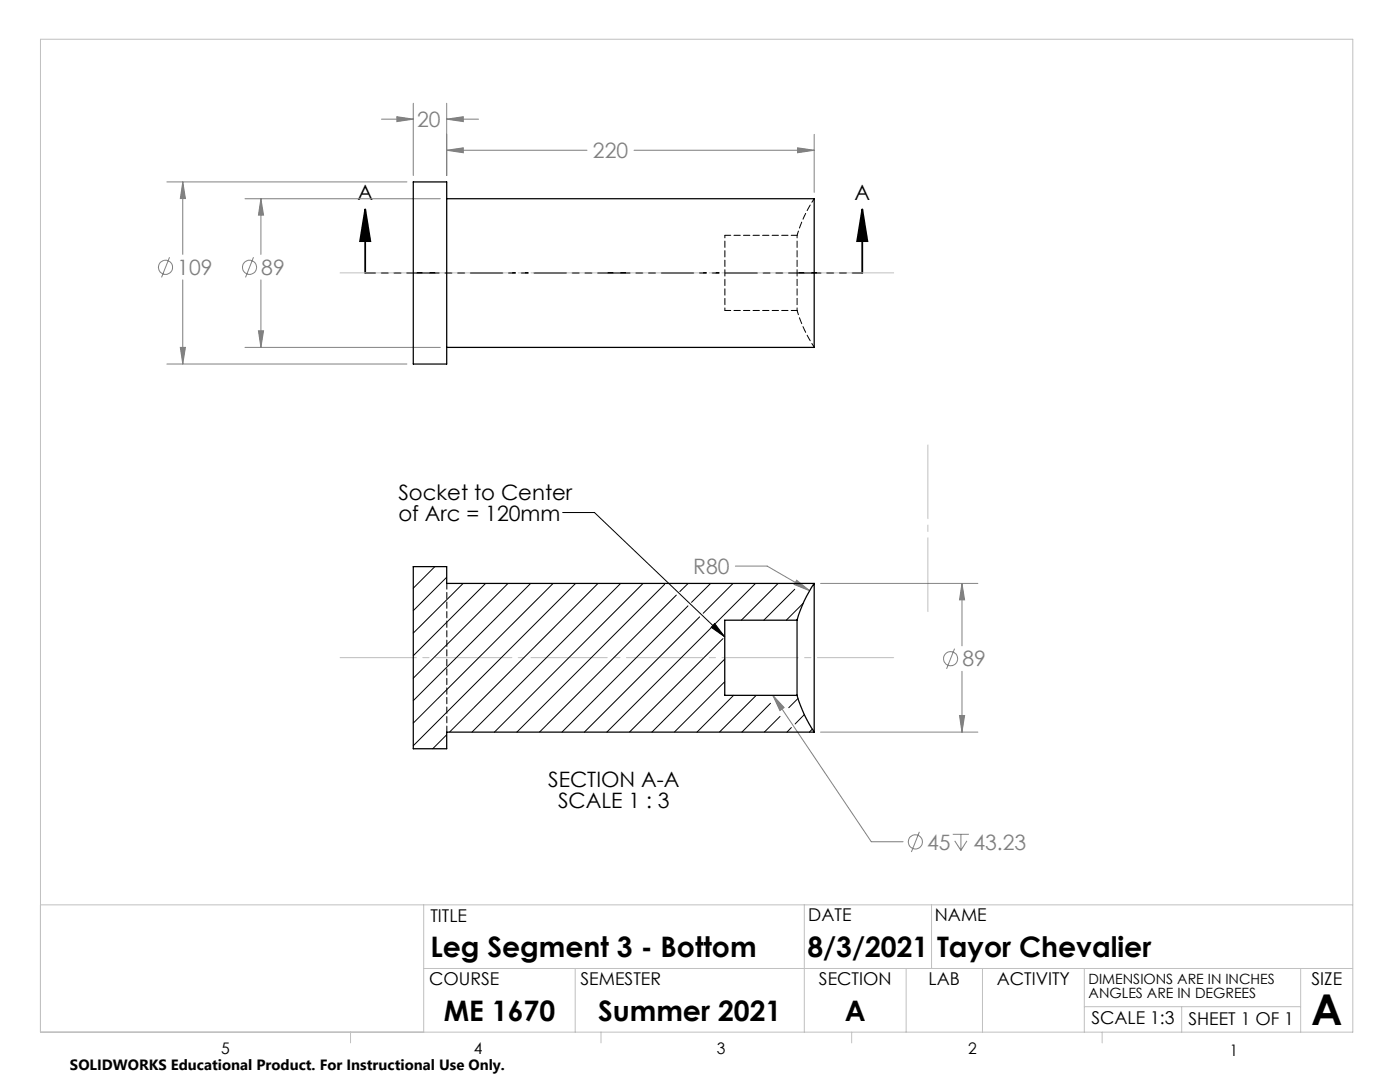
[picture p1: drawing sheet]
<svg xmlns="http://www.w3.org/2000/svg" width="279mm" height="216mm" viewBox="0 0 279 216" stroke-linecap="round" stroke-linejoin="round" font-family="sans-serif">
<g fill="none" stroke="#808080" stroke-width=".2">
<path d="M33.3 36.3h47.9M36.5 36.3v14.5M36.5 36.3l.5 3.3h-1zM48.9 39.7h39M52.1 39.7v11.1M52.1 39.7l.5 3.2h-1zM76.1 23.8h6.4M79.2 23.3l3.3 .5-3.3 .5zM82.5 20.6v14.4M89.1 20.6v14.4M89.1 23.8h6.4M89.1 30h28.1"/>
<path d="M89.1 23.8l3.4-.5v1zM89.1 30l3.4-.5v1zM126.5 30h36M159.2 29.5l3.3 .5-3.3 .5zM162.5 26.8v11.6M33.8 51.3l-1.6 4.1M36.5 55.8v16.8M50.6 51.3l-1.6 4.1M52.1 55.8v13.5M33.3 72.6h47.9M36 69.3h1l-.5 3.3zM48.9 69.3h39"/>
<path d="M51.6 66h1l-.5 3.3zM146.8 113h6.3l8.5 4.9M159 115.8l2.6 2.1-3.1-1.3zM163.8 116.4h31.4M192 116.4l.5 3.3h-1zM192 116.4v12.5M154.2 138.7l2.3 2.5-.9 .6zM154.2 138.7l19.7 29.3h6.3M190.5 129.4l-1.6 4.1M192 133.9v12.2M163.8 146.1h31.4M191.5 142.8h1l-.5 3.3z"/>
<path d="M183.5 166l-1.6 4M190.1 166.5h3.3M190.5 167.8l1.3 1.9M191.8 166.5v3.2M193 167.8l-1.2 1.9"/>
<circle cx="33" cy="53.3" r="1.4"/>
<circle cx="49.8" cy="53.3" r="1.41"/>
<circle cx="189.7" cy="131.4" r="1.42"/>
<circle cx="182.7" cy="168" r="1.41"/>
</g>
<path d="M112.3 102.3h6.3l26 24.8M142.6 124.4l2 2.7-2.7-1.9z" fill="none" stroke="#000" stroke-width=".2"/>
<path d="M72.9 41.8l1 6.3h-2zM72.9 41.8v12.7M172.1 41.8l1 6.3h-2zM172.1 41.8v12.7" fill="none" stroke="#000" stroke-width=".35"/>
<path d="M172.1 54.5h-99.2" fill="none" stroke="#000" stroke-width=".35" stroke-dasharray="6.3 1.3 1.3 1.3 1.3 1.3" stroke-dashoffset="4.4"/>
<path d="M67.1 54.5h112M67.1 131.2h112" fill="none" stroke="#c0c0c0" stroke-width=".2" stroke-dasharray="15.2 1.3 1.3 1.3" stroke-dashoffset="-.8"/>
<path d="M185.2 88.8v33.2" fill="none" stroke="#c0c0c0" stroke-width=".2" stroke-dasharray="15.2 1.3 1.3 1.3" stroke-dashoffset=".5"/>
<g fill="none" stroke="#c0c0c0" stroke-width=".2">
<path d="M8.1 7.8h261.9v198.2h-261.9zM8.1 180.6h261.9M84.6 180.6v25.4M84.6 193.3h185.4M114.8 193.3v12.7M160.5 180.6v25.4M180.8 193.3v12.7M185.9 180.6v12.7M196.1 193.3v12.7M216.4 193.3v12.7M259.6 193.3v12.7M70 206v2.1"/>
<path d="M119.9 206v2.1M170 206v2.1M216.4 200.9h43.2M220 206v2.1M235.8 200.9v5.1"/>
</g>
<g fill="#000">
<path d="M142.6 124.4l2 2.7-2.7-1.9z"/>
<path d="M172.1 41.8l1 6.3h-2zM72.9 41.8l1 6.3h-2z"/>
</g>
<path d="M36.5 36.3l.5 3.3h-1zM36 69.3h1l-.5 3.3zM52.1 39.7l.5 3.2h-1zM51.6 66h1l-.5 3.3zM79.2 23.3l3.3 .5-3.3 .5zM89.1 23.8l3.4-.5v1zM89.1 30l3.4-.5v1zM159.2 29.5l3.3 .5-3.3 .5zM192 116.4l.5 3.3h-1zM191.5 142.8h1l-.5 3.3zM159 115.8l-.5 .8 3.1 1.3zM154.2 138.7l1.4 3.1 .9-.6z" fill="#808080"/>
<path d="M82.5 36.3h6.6v36.3h-6.6zM89.1 39.7h73.4v29.6h-73.4M162.5 116.4a24.9 24.9 0 0 0-3.4 7.4M162.5 116.4v29.7M162.5 116.4h-73.4v-3.3h-6.6v36.3h6.6v-3.3h73.4M159.1 138.7a26 26 0 0 0 3.4 7.4M159.1 123.8v14.9M159.1 123.8h-14.5v14.9h14.5" fill="none" stroke="#000" stroke-width=".25"/>
<path d="M144.7 62v-15M159.1 62v-15" fill="none" stroke="#000" stroke-width=".2" stroke-dasharray="1.3 .6" stroke-dashoffset=".8"/>
<path d="M162.5 39.6a26.7 26.7 0 0 0-3.4 7.4M159.1 62a26.7 26.7 0 0 0 3.4 7.3" fill="none" stroke="#000" stroke-width=".2" stroke-dasharray="1.3 .6" stroke-dashoffset=".4"/>
<path d="M159.1 47h-14.4M144.7 62h14.4M89.2 116.4v29.7" fill="none" stroke="#000" stroke-width=".2" stroke-dasharray="1.3 .6" stroke-dashoffset=".1"/>
<g fill="none" stroke="#000" stroke-width=".2">
<path d="M86.8 113.1l-4.3 4.3M89.1 115.2l-6.6 6.6M92.4 116.4l-9.9 9.9M96.9 116.4l-14.4 14.4M101.4 116.4l-18.9 18.9M105.9 116.4l-23.4 23.4M110.4 116.4l-27.9 27.9M114.9 116.4l-32.4 32.4M119.3 116.4l-29.6 29.7M123.9 116.4l-29.7 29.7M128.3 116.4l-29.6 29.7M132.6 116.6l-29.4 29.5"/>
<path d="M135 118.7l-27.3 27.4M137.3 116.4l-1.6 1.6M141.8 116.4l-3.8 3.8M146.3 116.4l-6 6M150.8 116.4l-8.1 8.1M155.3 116.4l-7.3 7.4M158.6 117.6l-6.2 6.2M137.3 120.9l-25.2 25.2M139.6 123.1l-23 23M142 125.2l-20.9 20.9M144.3 127.4l-18.7 18.7M144.6 131.5l-14.5 14.6"/>
<path d="M144.6 136l-10 10.1M146.4 138.7l-7.3 7.4M150.9 138.7l-7.3 7.4M159.2 139.4l-1.8 1.8M160.3 120.4l-3.4 3.4M89.1 146.6l-2.7 2.8M153.8 140.3l-5.7 5.8M155.7 142.9l-3.2 3.2M157.9 145.2l-.8 .9M160.5 142.6l-1.8 1.9M162.1 145.5l-.6 .6"/>
</g>
<text font-size="8.5" x="261.7" y="204.6">A</text>
<g font-size="5.6">
<text x="85.9" y="191">Leg Segment 3 - Bottom</text>
<text x="161.1" y="191">8/3/2021</text>
<text x="187" y="191">Tayor Chevalier</text>
<text x="88.6" y="203.8">ME 1670</text>
<text x="119.4" y="203.7">Summer 2021</text>
<text x="168.6" y="203.7">A</text>
</g>
<g font-size="4.2" fill="#808080">
<text x="83.2" y="25.4">20</text>
<text x="118.3" y="31.6">220</text>
<text x="35.4" y="54.9">109</text>
<text x="52.1" y="54.9">89</text>
<text x="138.3" y="114.5">R80</text>
<text x="192.1" y="133">89</text>
<text x="185" y="169.5">45</text>
<text x="194.3" y="169.5">43.23</text>
</g>
<g font-size="4.2">
<text x="71.4" y="40">A</text>
<text x="170.6" y="40">A</text>
<text x="79.5" y="99.7">Socket to Center</text>
<text x="79.5" y="103.9">of Arc = 120mm</text>
<text x="109.4" y="157">SECTION A-A</text>
<text x="111.4" y="161.1">SCALE 1 : 3</text>
</g>
<g font-size="3.5">
<text x="85.9" y="183.9">TITLE</text>
<text x="161.3" y="183.8">DATE</text>
<text x="186.6" y="183.8">NAME</text>
<text x="85.6" y="196.5">COURSE</text>
<text x="115.9" y="196.5">SEMESTER</text>
<text x="163.4" y="196.5">SECTION</text>
<text x="185.3" y="196.5">LAB</text>
<text x="198.9" y="196.5">ACTIVITY</text>
<text x="261.7" y="196.5">SIZE</text>
<text x="217.8" y="204.4">SCALE 1:3</text>
<text x="237.2" y="204.4">SHEET 1 OF 1</text>
</g>
<g font-size="3.2">
<text x="44.2" y="210.4">5</text>
<text x="94.6" y="210.3">4</text>
<text x="143.1" y="210.4">3</text>
<text x="193.2" y="210.3">2</text>
<text x="245.4" y="210.6">1</text>
</g>
<text font-size="3" x="14" y="213.5">SOLIDWORKS Educational Product. For Instructional Use Only.</text>
<g font-size="2.8">
<text x="217.2" y="196.4">DIMENSIONS ARE IN INCHES</text>
<text x="217.2" y="199.2">ANGLES ARE IN DEGREES</text>
</g>
</svg>
